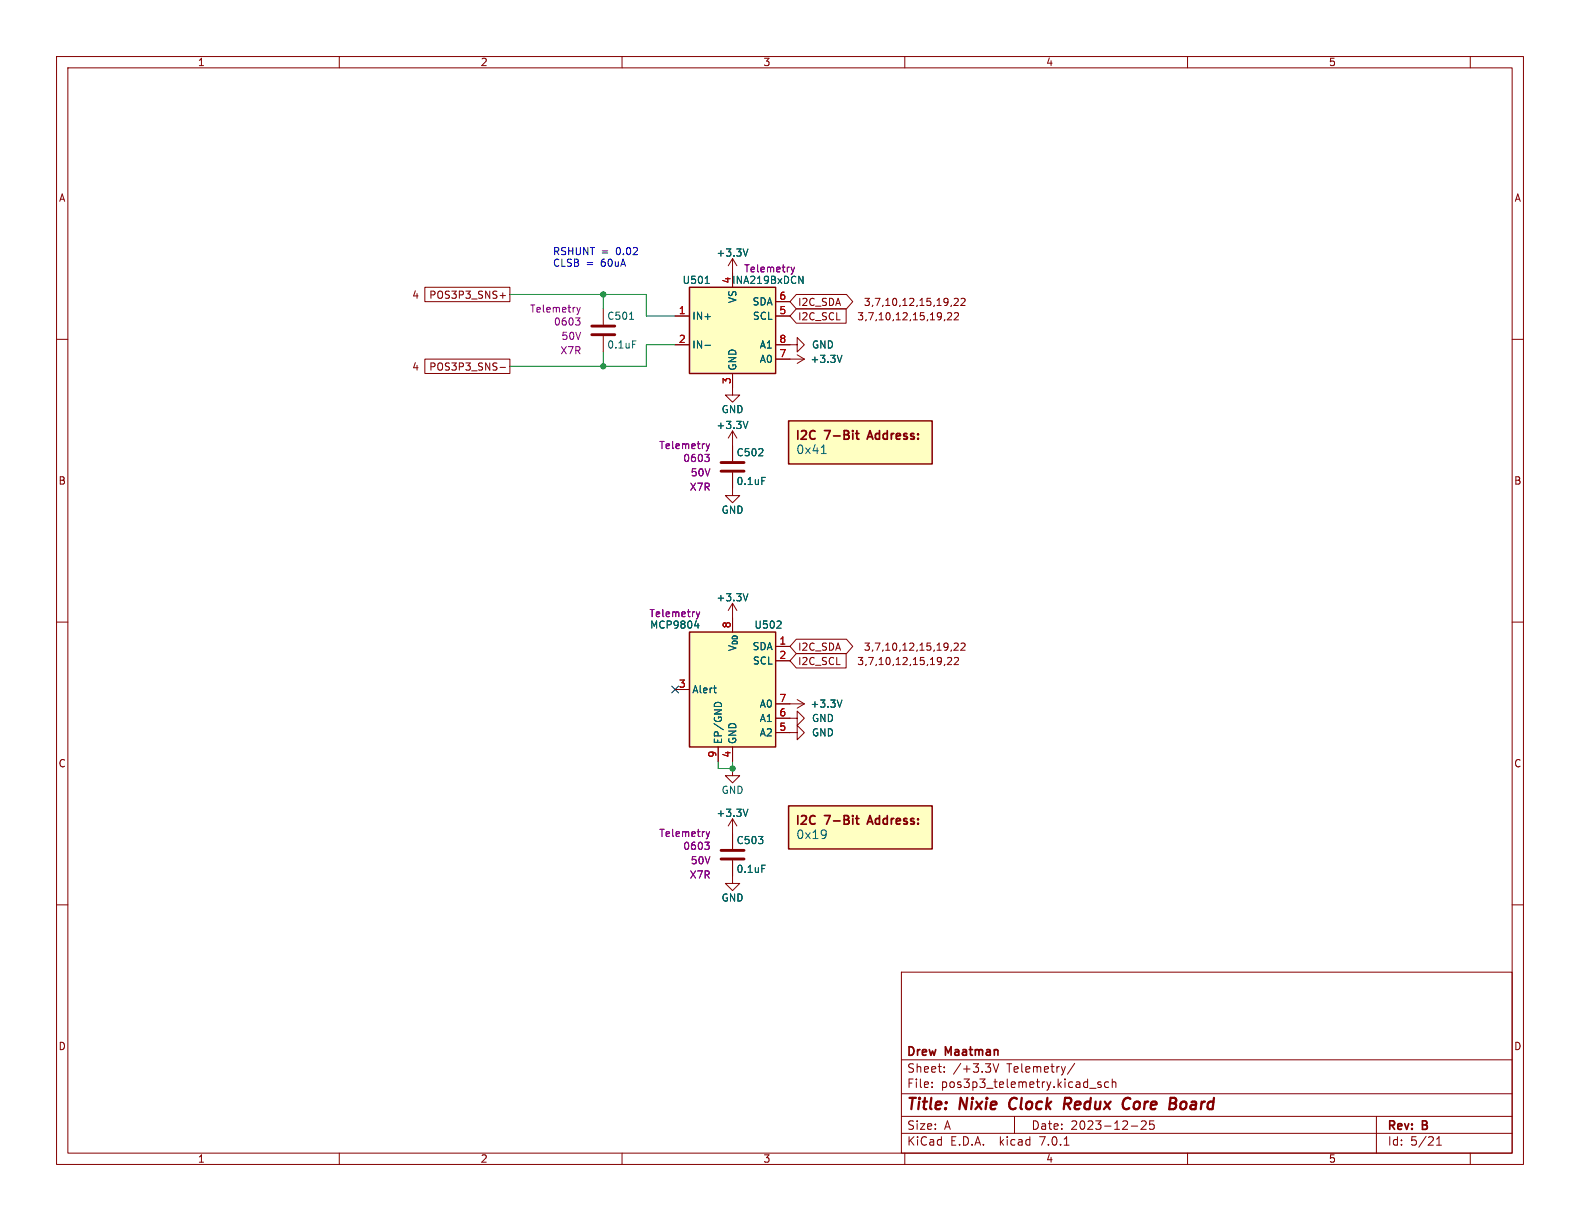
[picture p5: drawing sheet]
<svg xmlns="http://www.w3.org/2000/svg" width="279mm" height="216mm" viewBox="0 0 279 216" stroke-linecap="round" stroke-linejoin="round" font-family="sans-serif">
<g fill="none" stroke="#840000" stroke-width=".18">
<path d="M10 10h259.4v195.9h-259.4zM12 12h255.4v191.9h-255.4zM60 10v2M110 10v2M160 10v2M210 10v2M260 10v2M10 60h2M75.1 50.8h15.1v2.5h-15.1zM88.4 52.3h1M88.9 51.8v.9M106.7 54.6v2.8"/>
<path d="M106.7 59.4v2.8M119.4 55.9h2.5M129.5 45.7v5.1M129.5 45.7l-.7 1.3M129.5 45.7l.8 1.3M137.2 55.9h2.5M137.2 53.3h2.5M140.8 54.6h8.8v2.6h-8.8l-1.1-1.3zM140.8 52.1h8.9l1.1 1.2-1.1 1.3h-8.9l-1.1-1.3zM167.1 56.5l-.1 .2M167.6 55.4l.4-.1 .3 .4-.8 .9h.8M168.2 54l-.1 .2"/>
<path d="M168.7 52.9l.5-.2 .3 .4-.8 .9h.8M168.8 55.4l.5-.1 .2 .4-.8 .9h.8M169.9 52.9l.5-.2 .3 .4-.8 .9h.8M267.4 60h2M75.1 63.5h15.1v2.5h-15.1zM88.4 65h1M119.4 61h2.5M129.5 66v3.9h1.3l-1.3 1.2-1.2-1.2h1.2M129.5 76.2v5.3M129.5 76.2l-.7 1.3M129.5 76.2l.8 1.3M137.2 61h3.8v1.2l1.2-1.2-1.2-1.3v1.3"/>
<path d="M137.2 63.5h5M141 62.7l1.2 .8M142.2 63.5l-1.2 .8M129.5 83.6v4h1.3l-1.3 1.3-1.2-1.3h1.2M10 110h2M129.5 106.7v2.5M129.5 106.7l.8 1.3M129.5 106.7l-.7 1.3M137.2 114.3h2.5M137.2 116.8h2.5M140.8 113h8.9l1.1 1.3-1.1 1.3h-8.9l-1.1-1.3zM140.8 115.6h8.8v2.5h-8.8l-1.1-1.3z"/>
<path d="M167.1 117.5l-.1 .2M167.6 116.4l.4-.2 .3 .4-.8 .9h.8M168.2 114.9l-.1 .3M168.7 113.8l.5-.1 .3 .4-.8 .9h.8M168.8 116.4l.5-.2 .2 .4-.8 .9h.8M169.9 113.8l.5-.1 .3 .4-.8 .9h.8M267.4 110h2M119.4 121.9h2.5M127 132.1v2.5M129.5 135.9v1.3h-1.2l1.2 1.2 1.3-1.2h-1.3M129.5 132.1v2.5M137.2 127h3.8v1.3l1.2-1.3-1.2-1.3v1.3"/>
<path d="M137.2 129.5h3.8v1.3l1.2-1.3-1.2-1.2v1.2M137.2 124.5h5M141 123.7l1.2 .8M142.2 124.5l-1.2 .7M10 160h2M129.5 152.1v4.1h1.3l-1.3 1.3-1.2-1.3h1.2M129.5 144.8v5.3M129.5 144.8l-.7 1.3M129.5 144.8l.8 1.3M267.4 160h2M159.4 171.9h108v32h-108zM159.4 197.4h108"/>
<path d="M159.4 193.4h108M159.4 187.4h108M164.8 192.2v.1M164.8 191.4v.1M167 189.5v.1M167 188.7v.1M175.6 188.1l.5 1.5 .5-1.5M179.4 197.4v3M190 188l-1.2 2M192.7 192.4h1.1M194.7 191.4l-.4-.1-.2 .2 .1 .2 .5 .2v.3h-.6M196 191.4l-.4-.1-.3 .3v.4l.2 .2h.5"/>
<path d="M196.7 191.4l.2-.1 .4 .1v.9M196.7 190.8v1.5M200 199.1h1.2M201.8 198.3l.6-.1 .2 .1 .1 .3-.9 1.1h.9M204 198.2h-.7v.7l.2-.1h.5l.1 .3-.1 .5-.2 .1-.5-.1M243.4 197.4v6.5M60 203.9v2M110 203.9v2M159.4 200.4h108M160 203.9v2M188.2 202.5h.8M210 203.9v2"/>
<path d="M254 202.5h.9M254 201.4l.5-.4v1.5M260 203.9v2"/>
</g>
<path d="M178.6 194.6l-.1 .7v.3M188.2 195.2h.8M189.1 194.1h-.7l-.3 2M199 194.2l.3-.1 .5 .1M199.7 195.9l-.6 .2M207.8 195.2a.53 .53 0 0 1 0 .7M207.9 194.2a.44 .44 0 0 1 0 .7" fill="none" stroke="#840000" stroke-width=".4"/>
<path d="M104.6 59.2h4.1M104.6 57.7h4.1M127.5 83.3h4.1M127.5 81.8h4.1M127.5 151.9h4.1M127.5 150.4h4.1" fill="none" stroke="#840000" stroke-width=".51"/>
<g fill="none" stroke="#006464" stroke-width=".18">
<path d="M111.3 56.5h.7M124.7 50.1h.7M132.3 44l-.5 1.3M141.3 48.8l.7 1.3v-1.3M111.9 60.3h.6M124.7 61.1h.9M132.3 74.5l-.5 1.3M148.9 62.8l-.4 1.3M134.7 84.4h.6M145.2 80.2h.9M122.8 110.7h.8M123.4 110.2v.9"/>
<path d="M132.3 105l-.5 1.3M137.3 111.1h.8M138.1 109.9v.5M126.2 121.7h.5M126.5 124.3l.4-.1 .5 .1M126.5 122.5h.2M148.9 123.8l-.4 1.2M132.3 143.1l-.5 1.3M134.7 153h.6M146 146.9a1.28 1.28 0 0 1-.1 1.2M146.1 147.4l-.1 .2"/>
</g>
<g fill="none" stroke="#840084" stroke-width=".18">
<path d="M101.8 56.2h.8l-.5 .5M102 54.4l.3 .8M102.3 56.7l.3 .2v.3l-.3 .3M102.3 55.2l-.3 .4M102.6 54.4l-.3 .8M139.9 47.2l.3 .9M140.2 48.1l-.2 .3M140.5 47.2l-.3 .9M124.9 78.5l.3 .8M125.2 79.3l-.3 .5M125.5 78.5l-.3 .8M124.6 80.3h.8l-.4 .5"/>
<path d="M125.2 80.8l.2 .3v.3l-.2 .2M123.1 108.2l.3 .8M123.4 109l-.1 .4M123.7 108.2l-.3 .8M124.6 148.9h.8l-.4 .5M124.9 147.1l.3 .8M125.2 149.4l.2 .2v.4l-.2 .2M125.2 147.9l-.3 .4M125.5 147.1l-.3 .8"/>
</g>
<g fill="#ffffc2" stroke="#ffffc2" stroke-width=".18">
<path d="M121.9 50.8h15.3v15.2h-15.3z"/>
<path d="M139.4 74.4h25.4v7.6h-25.4z"/>
<path d="M121.9 111.8h15.3v20.3h-15.3z"/>
<path d="M139.4 142.5h25.4v7.6h-25.4z"/>
</g>
<path d="M121.9 50.8h15.3v15.2h-15.3zM139.4 74.4h25.4v7.6h-25.4zM121.9 111.8h15.3v20.3h-15.3zM139.4 142.5h25.4v7.6h-25.4z" fill="none" stroke="#840000" stroke-width=".25"/>
<path d="M151.3 76.7h.6M151.5 76.1v1.3l.4 .3M153.9 76.1l-.6 1.6M151.3 144.7h.6M151.5 144.2v1.3l.4 .2M153.9 144.2l-.6 1.5" fill="none" stroke="#840000" stroke-width=".3"/>
<path d="M90.2 52.1h24.1v3.8h5.1M106.7 52.1v2.5M106.7 62.2v2.6M119.4 61h-5.1v3.8h-24.1M127 134.6v1.3h2.5v-1.3" fill="none" stroke="#009600" stroke-width=".18"/>
<path d="M118.8 121.3l1.2 1.2M120 121.3l-1.2 1.2" fill="none" stroke="#000084" stroke-width=".18"/>
<g fill="#009600" stroke="#009600" stroke-width=".18">
<circle cx="106.7" cy="52.1" r=".46"/>
<circle cx="106.7" cy="64.8" r=".46"/>
<circle cx="129.5" cy="135.9" r=".46"/>
</g>
<g font-size="2.8" fill="#840000">
<text x="160.4" y="196.7">Title:</text>
<text x="169.8" y="196.7">Nixie</text>
<text x="179.2" y="196.7">Clock</text>
<text x="189.4" y="196.7">Redux</text>
<text x="200.5" y="196.7">Core</text>
<text x="209.3" y="196.7">Board</text>
</g>
<g font-size="2.1" fill="#006464">
<text x="140.7" y="78.1">I2C</text>
<text x="140.8" y="80.5">0x41</text>
<text x="140.7" y="146.2">I2C</text>
<text x="140.8" y="148.5">0x19</text>
<text x="146" y="146.2">7-Bit</text>
</g>
<g font-size="2.1" fill="#840000">
<text x="146" y="78.1">7-Bit</text>
<text x="154.1" y="78.1">Address:</text>
<text x="154.1" y="146.2">Address:</text>
<text x="160.4" y="189.8">Sheet:</text>
<text x="160.4" y="187">Drew</text>
<text x="167.3" y="187">Maatman</text>
<text x="168.6" y="189.8">/+3.3V</text>
<text x="178.1" y="189.8">Telemetry/</text>
<text x="160.4" y="192.5">File:</text>
<text x="166.4" y="192.5">pos3p3_telemetry.kicad_sch</text>
<text x="160.4" y="202.7">KiCad</text>
<text x="160.4" y="199.9">Size:</text>
<text x="167" y="199.9">A</text>
<text x="168.1" y="202.7">E.D.A.</text>
<text x="176.8" y="202.7">kicad</text>
<text x="182.4" y="199.9">Date:</text>
<text x="183.9" y="202.7">7.0.1</text>
<text x="189.3" y="199.9">2023-12-25</text>
<text x="245.4" y="200.1">Rev:</text>
<text x="245.4" y="202.7">Id:</text>
<text x="249.4" y="202.7">5/21</text>
<text x="251.6" y="200.1">B</text>
</g>
<g font-size="1.8" fill="#840000">
<text x="35" y="11.8">1</text>
<text x="85" y="11.8">2</text>
<text x="135" y="11.8">3</text>
<text x="185" y="11.8">4</text>
<text x="235" y="11.8">5</text>
<text x="10.4" y="35.8">A</text>
<text x="267.8" y="35.8">A</text>
<text x="72.8" y="53">4</text>
<text x="75.8" y="53">POS3P3_SNS+</text>
<text x="141.1" y="56.8">I2C_SCL</text>
<text x="141.1" y="54.3">I2C_SDA</text>
<text x="151.6" y="56.8">3,7,10,12,15,19,22</text>
<text x="152.8" y="54.3">3,7,10,12,15,19,22</text>
<text x="72.8" y="65.7">4</text>
<text x="75.8" y="65.7">POS3P3_SNS-</text>
<text x="10.3" y="85.8">B</text>
<text x="267.7" y="85.8">B</text>
<text x="141.1" y="115.2">I2C_SDA</text>
<text x="141.1" y="117.8">I2C_SCL</text>
<text x="151.6" y="117.8">3,7,10,12,15,19,22</text>
<text x="152.8" y="115.2">3,7,10,12,15,19,22</text>
<text x="10.3" y="135.8">C</text>
<text x="267.7" y="135.8">C</text>
<text x="10.3" y="185.8">D</text>
<text x="267.7" y="185.8">D</text>
<text x="35" y="205.7">1</text>
<text x="85" y="205.7">2</text>
<text x="135" y="205.7">3</text>
<text x="185" y="205.7">4</text>
<text x="235" y="205.7">5</text>
</g>
<g font-size="1.8" fill="#0000c2">
<text x="97.8" y="45.2">RSHUNT =</text>
<text x="97.8" y="47.2">CLSB</text>
<text x="103.7" y="47.2">=</text>
<text x="106.3" y="47.2">60uA</text>
<text x="109" y="45.2">0.02</text>
</g>
<g font-size="1.8" fill="#006464">
<text x="126.6" y="45.5">+3.3V</text>
<text x="120.6" y="50.4">U501</text>
<text x="130.4" y="53.7" transform="rotate(-90 130.4 53.7)">VS</text>
<text x="107.3" y="56.7">C501</text>
<text x="122.4" y="56.7">IN+</text>
<text x="133" y="54.2">SDA</text>
<text x="133" y="56.7">SCL</text>
<text x="107.3" y="61.8">0.1uF</text>
<text x="122.4" y="61.8">IN-</text>
<text x="130.4" y="65.5" transform="rotate(-90 130.4 65.5)">GND</text>
<text x="134.2" y="64.3">A0</text>
<text x="134.2" y="61.8">A1</text>
<text x="143.3" y="64.3">+3.3V</text>
<text x="143.5" y="61.8">GND</text>
<text x="126.6" y="76">+3.3V</text>
<text x="127.5" y="73.2">GND</text>
<text x="130.2" y="80.8">C502</text>
<text x="130.2" y="85.9">0.1uF</text>
<text x="127.5" y="91">GND</text>
<text x="126.6" y="106.5">+3.3V</text>
<text x="133.3" y="111.3">U502</text>
<text x="130.4" y="115.3" transform="rotate(-90 130.4 115.3)">V_{DD}</text>
<text x="133" y="115.1">SDA</text>
<text x="133" y="117.7">SCL</text>
<text x="122.4" y="122.7">Alert</text>
<text x="134.2" y="125.3">A0</text>
<text x="143.3" y="125.3">+3.3V</text>
<text x="127.8" y="131.6" transform="rotate(-90 127.8 131.6)">EP/GND</text>
<text x="130.4" y="131.6" transform="rotate(-90 130.4 131.6)">GND</text>
<text x="134.2" y="130.4">A2</text>
<text x="134.2" y="127.8">A1</text>
<text x="143.5" y="127.8">GND</text>
<text x="143.5" y="130.4">GND</text>
<text x="127.5" y="140.5">GND</text>
<text x="126.6" y="144.6">+3.3V</text>
<text x="130.2" y="149.4">C503</text>
<text x="130.2" y="154.5">0.1uF</text>
<text x="127.5" y="159.6">GND</text>
</g>
<g font-size="1.8" fill="#a90000">
<text x="129.3" y="50.2" transform="rotate(-90 129.3 50.2)">4</text>
<text x="137.8" y="53.1">6</text>
<text x="120" y="55.6">1</text>
<text x="137.8" y="55.6">5</text>
<text x="120" y="60.7">2</text>
<text x="137.8" y="63.2">7</text>
<text x="137.8" y="60.7">8</text>
<text x="129.3" y="68" transform="rotate(-90 129.3 68)">3</text>
<text x="129.3" y="111.2" transform="rotate(-90 129.3 111.2)">8</text>
<text x="137.8" y="114">1</text>
<text x="137.8" y="116.6">2</text>
<text x="120" y="121.7">3</text>
<text x="137.8" y="124.2">7</text>
<text x="137.8" y="129.3">5</text>
<text x="137.8" y="126.7">6</text>
<text x="126.7" y="134" transform="rotate(-90 126.7 134)">9</text>
<text x="129.3" y="134" transform="rotate(-90 129.3 134)">4</text>
</g>
<g font-size="1.8" fill="#840084">
<text x="129.4" y="50.4">INA219BxDCN</text>
<text x="131.5" y="48.3">Telemetry</text>
<text x="93.7" y="55.4">Telemetry</text>
<text x="97.9" y="57.7">0603</text>
<text x="99" y="62.8">X7R</text>
<text x="99.2" y="60.3">50V</text>
<text x="116.5" y="79.6">Telemetry</text>
<text x="120.8" y="81.9">0603</text>
<text x="121.9" y="86.9">X7R</text>
<text x="122.1" y="84.4">50V</text>
<text x="114.8" y="109.3">Telemetry</text>
<text x="114.9" y="111.3">MCP9804</text>
<text x="116.5" y="148.1">Telemetry</text>
<text x="120.8" y="150.4">0603</text>
<text x="121.9" y="155.5">X7R</text>
<text x="122.1" y="153">50V</text>
</g>
</svg>
